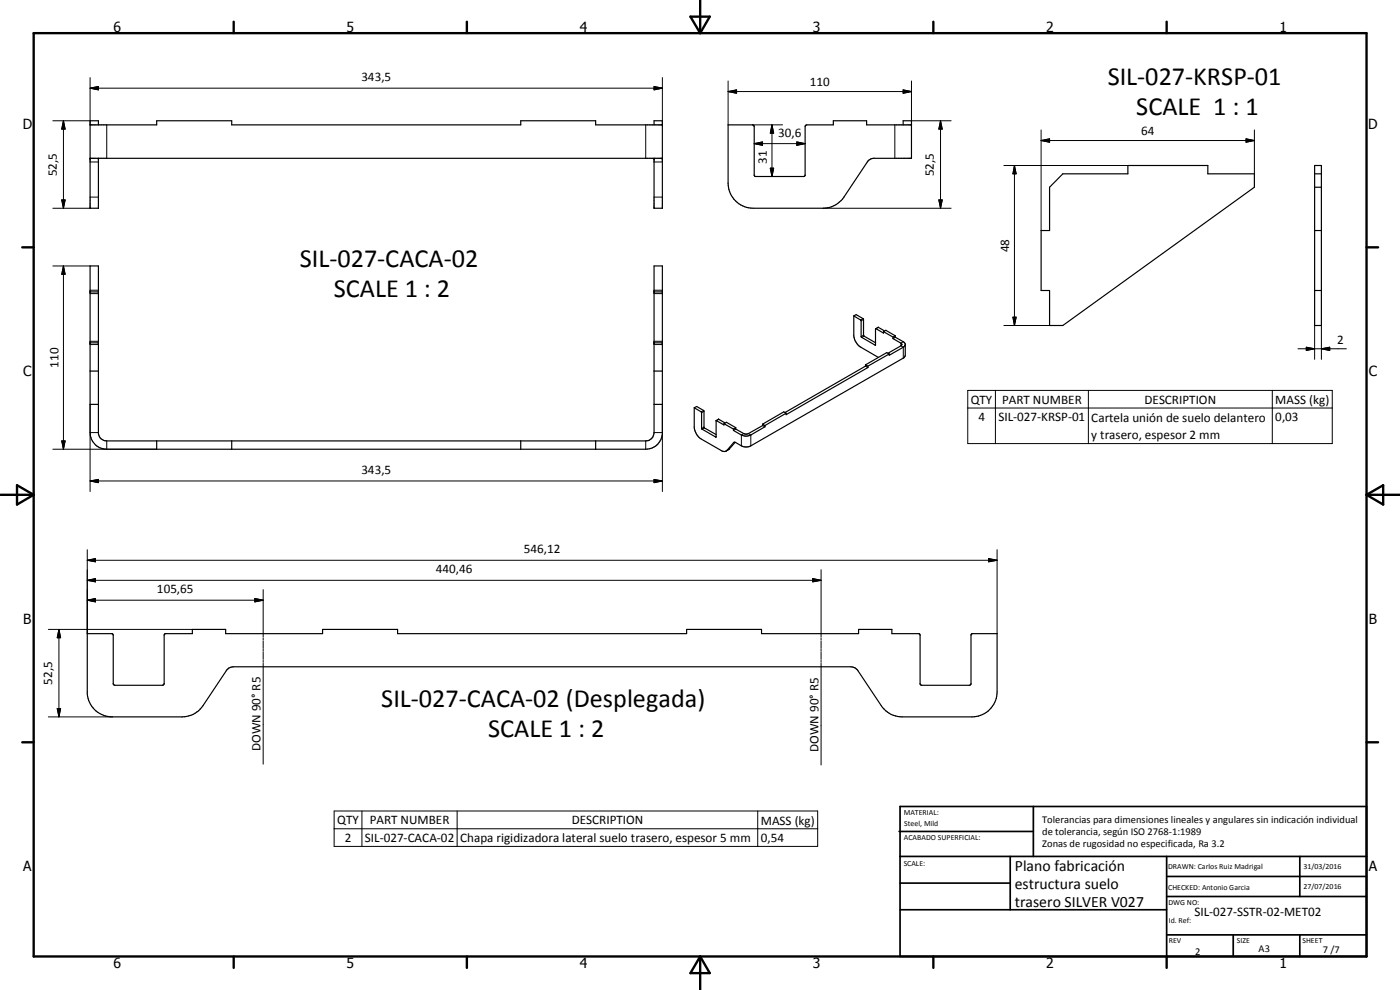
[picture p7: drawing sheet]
<svg xmlns="http://www.w3.org/2000/svg" width="420mm" height="297mm" viewBox="0 0 420 297" stroke-linecap="round" stroke-linejoin="round" font-family="sans-serif">
<g fill="none" stroke="#000" stroke-width=".35">
<path d="M27 37.5h20v-1.3h22.5v1.3h86.8v-1.3h22.5v1.3h20M29.5 37.5v-1.3h-2.5v26.3h2.5v-15M196.3 37.5v-1.3h2.5v26.3h-2.5v-15M271 37.5v-1.3h2.5v11.3h-11.5l-.6 .2-1.1 .9-7 10.5a7.7 7.7 0 0 1-6.3 3.4h-21a7.6 7.6 0 0 1-7.5-7.5v-17.5h7.3l.5 .2v14.9l.4 .4 14.8-.1 .1-.3v-14.6l.4-.5h8.1v-1.3h10v1.3h13.4M27 47.5h171.8M319 52.2h19.5v-2.5h24v2.5h14v4l-57.5 41.5h-4v-10.5h-2.5v-18h2.5v-13zM394.5 49.7h2.1v48h-2.1zM394.5 52.2h2.1M394.5 56.2h2.1M27 79.8h2.5v50.3a2.47 2.47 0 0 0 2.5 2.2h161.8a2.51 2.51 0 0 0 2.5-2.5v-50h2.5v50.5a5 5 0 0 1-5 4.5h-161.8a5 5 0 0 1-5-5zM394.5 69.2h2.1M27 87.6h2.5"/>
<path d="M196.3 87.6h2.5M256.2 94.8l.8-.4 2.1 1.2 .1 5.1 3.6 2.1M256.2 94.8l2.2 1.3 .1 5 4.1 2.4 .2-4.9M256.2 94.8v6a4.8 4.8 0 0 0 2.1 3.4l5.3 3M262.8 98.6l.8-.4 1.9 1.1M262.8 98.6l2.4 1.3v-.4M265.2 99.5l2.8 1.6M265.2 99.5l.6-.4 2.9 1.7M394.5 87.2h2.1M27 102.9h2.5M27 111.3h2.5M196.3 102.9h2.5"/>
<path d="M196.3 111.3h2.5M259.7 109.9l-24.1 13.9M259.7 109.5l.8 .4M259.7 109.5v.4M259.7 109.9l.8 .4M260.5 110.3l-24.6 14.1v-.4M260.5 109.9v.4M266.9 106.2l-.8-.4-6.4 3.7M266.9 106.2l-6.4 3.7M268 101.6l2.5 1.4 .2 .4-4.2 2.6M268 101.1v.5M268.7 101.2l2.4 1.3 .5 .5 .1 3.6-.4 .7-46 26.5a3.1 3.1 0 0 1-2.8 0l-2.1-1.1-2.4 2.6-1 .1-6.5-3.7a4.9 4.9 0 0 1-2.1-3.3v-6.1"/>
<path d="M268.7 100.8l-.7 .3M268.7 101.2l-.7 .4M268.7 100.8v.4M271.7 103.5l-.6 .7-4.2 2.4v-.4M27 121.3h2.5M47 132.3v2.5M69.5 132.3v2.5M156.3 132.3v2.5M178.8 132.3v2.5M196.3 121.3h2.5M208.4 122.3l.7-.3 2 1.1 .2 5.1 3.6 2.2M208.4 122.3l2.2 1.4v5l4.1 2.4h.2v-4.9l2.4 1.3v-.4"/>
<path d="M214.9 126.2l.8-.4 1.9 1.1M217.3 127.1l2.8 1.6M217.3 127.1l.7-.4 2.8 1.6M220.1 128.7v.5M220.6 132.7l-1.8 2.1-.9 .5M220.8 128.3v.4M220.8 128.3l-.7 .4M220.8 128.7l-.7 .5M228.9 127.7l-4.9 2.6-.6-.1-2.6-1.5M228.9 127.3l.7 .4M228.9 127.3v.4M228.9 127.7l.7 .4"/>
<path d="M229.6 128.1l-4.3 2.4a3.1 3.1 0 0 1-2.8 0l-2.4-1.3M229.6 127.7v.4M235.9 124l-.7-.4-6.3 3.7M235.9 124l-6.3 3.7M26.2 190.1h7.4l.3 .3 .1 14.8 .4 .4h14.4l.4-.2 .1-15.1 .3-.2h8.1v-1.3h10v1.3h29.1v-1.3h22.5v1.3h86.8v-1.3h22.4v1.3h29.2v-1.3h10v1.3h8.1l.2 .2 .1 14.9 .5 .4 14.6-.1 .2-.3 .1-14.9 .2-.2h7.5v17.5a7.6 7.6 0 0 1-7.5 7.5h-21a7.4 7.4 0 0 1-6.2-3.3l-7.3-10.9-.5-.5-1.3-.3h-185.4l-1.3 .3-.6 .5-7.2 10.9a7.5 7.5 0 0 1-6.3 3.3h-20.9a7.5 7.5 0 0 1-7.5-6.9z"/>
</g>
<g fill="none" stroke="#000" stroke-width=".3">
<path d="M15.9 36.2h11.1M19 36.2l.5 2.5h-1zM19 36.2v26.3M27 26.5l2.5-.5v1zM27 23.3v14.2M27 26.5h171.8M32 37.5v10M193.8 37.5v10M196.3 26l2.5 .5-2.5 .5zM198.8 23.3v14.2M218.5 27.5l2.6-.5v1zM218.5 27.5h55"/>
<path d="M218.5 24.3v13.2M225.8 37.5h9.1M231.7 37.5l.5 2.5h-1zM231.7 37.5v15.5M268.6 37.5v10M271 27l2.5 .5-2.5 .5zM273.5 36.2h11.9M273.5 24.3v13.2M282.3 36.2l.5 2.5h-1zM282.3 36.2v26.3M312.5 39v30.2M376.5 39v13.2"/>
<path d="M18.5 60h1l-.5 2.5zM27 59.1h2.5M27 48.6h2.5M196.3 59.1h2.5M196.3 48.6h2.5M226.3 43.1l2.5-.5v1zM226.3 43.1h15.3M231.2 50.5h1l-.5 2.5zM239.1 42.6l2.5 .5-2.5 .5zM281.8 60h1l-.5 2.5zM301.3 49.7h37.2M304.4 49.7l.6 2.5h-1z"/>
<path d="M304.4 49.7v48M312.5 42.2l2.5-.5v1zM312.5 42.2h64M374 41.7l2.5 .5-2.5 .5zM15.9 79.8h11.1M15.9 62.5h11.1M19 79.8l.5 2.5h-1zM19 79.8v55M247 62.5h38.4M27 87.1h2.5M27 88.1h2.5M196.3 87.1h2.5"/>
<path d="M196.3 88.1h2.5M259 95.6l-.7 .4M259.2 95.8l-.8 .5M263.6 98.2l-.7 .4M301.3 97.7h13.7M304 95.2h1l-.6 2.5zM394.5 97.7v10.1M396.6 97.7v10.1M27 102.4h2.5M27 103.4h2.5M196.3 102.4h2.5M196.3 103.4h2.5"/>
<path d="M259.2 100.6l-.8 .4M259.3 100.8l-.7 .4M262.8 103.5h-.2M271.1 102.5l-.7 .5v.8l.7 .4v3.2M290.4 117.1h109.4v16h-109.4zM298.7 117.1v16M326.6 117.1v16M381.8 117.1v16M389.5 104.6h14.6M392 104.2l2.5 .4-2.5 .6zM396.6 104.6l2.5-.4v1zM15.9 134.8h31.1"/>
<path d="M18.5 132.3h1l-.5 2.5zM27 129.8h2.5M27 121.3v26.2M32 132.3v2.5M193.8 132.3v2.5M196.3 129.8h2.5M198.8 121.3v26.2M211.1 123.1l-.7 .5M211.3 123.4l-.7 .4M211.3 128.1l-.7 .5M211.4 128.4l-.7 .4M214.9 131.1h-.2"/>
<path d="M215.7 125.8l-.7 .4M218.9 134.7l-.7 .4M220.4 132.7l-.2 .1M223.2 130.1l-.7 .4v3.3M224.6 130.1l.7 .4v3.3M290.4 122.4h109.4M27 144.3l2.5-.5v1zM27 144.3h171.8M196.3 143.8l2.5 .5-2.5 .5zM26.2 174.1l2.4-.5v1zM26.2 168.1l2.4-.5v1zM26.2 164.9v25.2"/>
<path d="M26.2 174.1h220.2M26.2 168.1h273M76.5 179.6l2.5 .5-2.5 .5zM79 176.9v14.3M243.9 173.6l2.5 .5-2.5 .5zM246.4 170.9v20.3M296.7 167.6l2.5 .5-2.5 .5zM299.2 164.9v25.2M14.5 188.8h43.2M17.7 188.8l.5 2.5h-1zM17.7 188.8v26.3M26.2 180.1l2.4-.5v1z"/>
<path d="M26.2 180.1h52.8M79 191.5v.5M79 192.3v2.3M79 194.8v.6M79 195.6v2.3M79 198.2v.5M79 199v30.3M246.4 191.5v.5M246.4 192.3v2.3M246.4 194.8v.6M246.4 195.6v2.3M246.4 198.2v.5"/>
<path d="M246.4 199v30.5M14.5 215.1h19.2M17.2 212.6h1l-.5 2.5zM100.3 243.3h145.1v10.7h-145.1zM100.3 248.7h145.1M108.6 243.3v10.7M137.2 243.3v10.7M227.4 243.3v10.7"/>
</g>
<g fill="#000">
<circle cx="198.8" cy="37.5" r=".18"/>
<circle cx="27" cy="47.5" r=".18"/>
<circle cx="29.5" cy="47.5" r=".18"/>
<circle cx="196.3" cy="47.5" r=".18"/>
<circle cx="198.8" cy="47.5" r=".18"/>
<circle cx="27" cy="102.9" r=".18"/>
<circle cx="29.5" cy="102.9" r=".18"/>
<circle cx="196.3" cy="102.9" r=".18"/>
<circle cx="198.8" cy="102.9" r=".18"/>
</g>
<g fill="none" stroke="#000" stroke-width=".71">
<path d="M10.1 9.9h400v277.1h-400zM70.1 6.5v3.4M140.1 6.5v3.4M207.2 5h5.8l-2.9 4.9zM210.1 0v9.9M280.1 6.5v3.4M350.1 6.5v3.4M6.7 74.2h3.4M410.1 74.2h3.5M.1 148.5h10M5.1 145.6l5 2.9-5 2.9zM410.1 148.5h10"/>
<path d="M410.1 148.5l5-2.9v5.8zM6.7 222.7h3.4M410.1 222.7h3.5M70.1 287v3.4M140.1 287v3.4M210.1 287v10M210.1 287l2.9 5h-5.8zM280.1 287v3.4M350.1 287v3.4"/>
</g>
<g fill="none" stroke="#000" stroke-width=".51">
<path d="M269.8 249.5h40.3M270.1 242h140v45h-140zM270.1 257h140M303.2 257v16M310.1 242v15M350.1 257v30M390.1 257v12M270.1 265h33.1M270.1 273h80M350.1 269h60M350.1 263h60M350.1 280.5h60"/>
<path d="M370.1 280.5v6.5M390.1 280.5v6.5"/>
</g>
<g fill="#000">
<path d="M19 36.2l.5 2.5h-1zM27 26.5l2.5-.5v1zM196.3 26l2.5 .5-2.5 .5zM218.5 27.5l2.6-.5v1zM231.7 37.5l.5 2.5h-1zM271 27l2.5 .5-2.5 .5zM282.3 36.2l.5 2.5h-1zM18.5 60h1l-.5 2.5zM226.3 43.1l2.5-.5v1zM231.2 50.5h1l-.5 2.5zM239.1 42.6l2.5 .5-2.5 .5zM281.8 60h1l-.5 2.5z"/>
<path d="M304.4 49.7l.6 2.5h-1zM312.5 42.2l2.5-.5v1zM374 41.7l2.5 .5-2.5 .5zM19 79.8l.5 2.5h-1zM304 95.2h1l-.6 2.5zM392 104.2l2.5 .4-2.5 .6zM396.6 104.6l2.5-.4v1zM18.5 132.3h1l-.5 2.5zM27 144.3l2.5-.5v1zM196.3 143.8l2.5 .5-2.5 .5zM26.2 180.1l2.4-.5v1zM26.2 174.1l2.4-.5v1z"/>
<path d="M26.2 168.1l2.4-.5v1zM243.9 173.6l2.5 .5-2.5 .5zM296.7 167.6l2.5 .5-2.5 .5zM17.7 188.8l.5 2.5h-1zM76.5 179.6l2.5 .5-2.5 .5zM17.2 212.6h1l-.5 2.5z"/>
</g>
<g font-size="7.9">
<text x="332.4" y="25.5">SIL-027-KRSP-01</text>
<text x="341" y="34.5">SCALE 1 : 1</text>
<text x="89.9" y="80.2">SIL-027-CACA-02</text>
<text x="100.1" y="89.2">SCALE 1 : 2</text>
<text x="114.4" y="212.2">SIL-027-CACA-02 (Desplegada)</text>
<text x="146.5" y="221.2">SCALE 1 : 2</text>
</g>
<g font-size="4.7">
<text x="304.6" y="261.2">Plano fabricación</text>
<text x="304.6" y="266.6">estructura suelo</text>
<text x="304.6" y="272">trasero SILVER V027</text>
</g>
<g font-size="4.2">
<text x="34" y="9.6">6</text>
<text x="104" y="9.6">5</text>
<text x="174" y="9.6">4</text>
<text x="244" y="9.6">3</text>
<text x="314" y="9.6">2</text>
<text x="384" y="9.6">1</text>
<text x="6.8" y="38.7">D</text>
<text x="410.6" y="38.7">D</text>
<text x="7" y="112.9">C</text>
<text x="410.8" y="112.9">C</text>
<text x="7" y="187.1">B</text>
<text x="410.8" y="187.1">B</text>
<text x="7" y="261.4">A</text>
<text x="410.8" y="261.4">A</text>
<text x="34" y="290.4">6</text>
<text x="104" y="290.4">5</text>
<text x="174" y="290.4">4</text>
<text x="244" y="290.4">3</text>
<text x="314" y="290.4">2</text>
<text x="384" y="290.4">1</text>
</g>
<g font-size="3.9">
<text x="108.4" y="24.4">343,5</text>
<text x="243.1" y="26">110</text>
<text x="233.5" y="41.1">30,6</text>
<text x="342.5" y="40.6">64</text>
<text x="17" y="52.9" transform="rotate(-90 17 52.9)">52,5</text>
<text x="230.1" y="49.1" transform="rotate(-90 230.1 49.1)">31</text>
<text x="280.2" y="52.9" transform="rotate(-90 280.2 52.9)">52,5</text>
<text x="302.9" y="75.7" transform="rotate(-90 302.9 75.7)">48</text>
<text x="401.3" y="103.2">2</text>
<text x="17.5" y="110.3" transform="rotate(-90 17.5 110.3)">110</text>
<text x="291.3" y="121.1">QTY</text>
<text x="300.7" y="121.1">PART NUMBER</text>
<text x="343.5" y="121.1">DESCRIPTION</text>
<text x="382.7" y="121.2">MASS (kg)</text>
<text x="293.6" y="126.4">4</text>
<text x="299.7" y="126.4">SIL-027-KRSP-01</text>
<text x="327.5" y="126.5">Cartela unión de suelo delantero</text>
<text x="327.5" y="131.8">y trasero, espesor 2 mm</text>
<text x="382.7" y="126.4">0,03</text>
<text x="108.4" y="142.3">343,5</text>
<text x="157.2" y="166">546,12</text>
<text x="130.8" y="172">440,46</text>
<text x="47.1" y="178.1">105,65</text>
<text x="15.6" y="205.5" transform="rotate(-90 15.6 205.5)">52,5</text>
<text x="78.2" y="225.4" transform="rotate(-90 78.2 225.4)">DOWN 90° R5</text>
<text x="245.6" y="225.6" transform="rotate(-90 245.6 225.6)">DOWN 90° R5</text>
<text x="101.2" y="247.3">QTY</text>
<text x="111" y="247.3">PART NUMBER</text>
<text x="171.6" y="247.3">DESCRIPTION</text>
<text x="228.3" y="247.4">MASS (kg)</text>
<text x="103.5" y="252.6">2</text>
<text x="109.5" y="252.6">SIL-027-CACA-02</text>
<text x="138.1" y="252.6">Chapa rigidizadora lateral suelo trasero, espesor 5 mm</text>
<text x="228.3" y="252.6">0,54</text>
<text x="358.5" y="275">SIL-027-SSTR-02-MET02</text>
</g>
<g font-size="3.1">
<text x="312.7" y="246.8">Tolerancias para dimensiones lineales y angulares sin indicación individual</text>
<text x="312.7" y="250.4">de tolerancia, según ISO 2768-1:1989</text>
<text x="312.7" y="254">Zonas de rugosidad no especificada, Ra 3.2</text>
<text x="358.7" y="286.5">2</text>
<text x="377.7" y="285.6">A3</text>
<text x="397" y="285.9">7 /7</text>
</g>
<g font-size="2.4">
<text x="271.2" y="244.4">MATERIAL:</text>
<text x="271.3" y="252">ACABADO SUPERFICIAL:</text>
<text x="271.4" y="247.9">Steel, Mild</text>
<text x="271.2" y="259.7">SCALE:</text>
<text x="350.6" y="260.8">DRAWN: Carlos Ruiz Madrigal</text>
<text x="391.2" y="260.6">31/03/2016</text>
<text x="350.6" y="267">CHECKED: Antonio Garcia</text>
<text x="391.2" y="266.7">27/07/2016</text>
<text x="350.6" y="271.4">DWG NO:</text>
<text x="350.8" y="276.9">Id. Ref:</text>
<text x="350.8" y="282.8">REV</text>
<text x="371.2" y="282.9">SIZE</text>
<text x="390.9" y="282.9">SHEET</text>
</g>
</svg>
